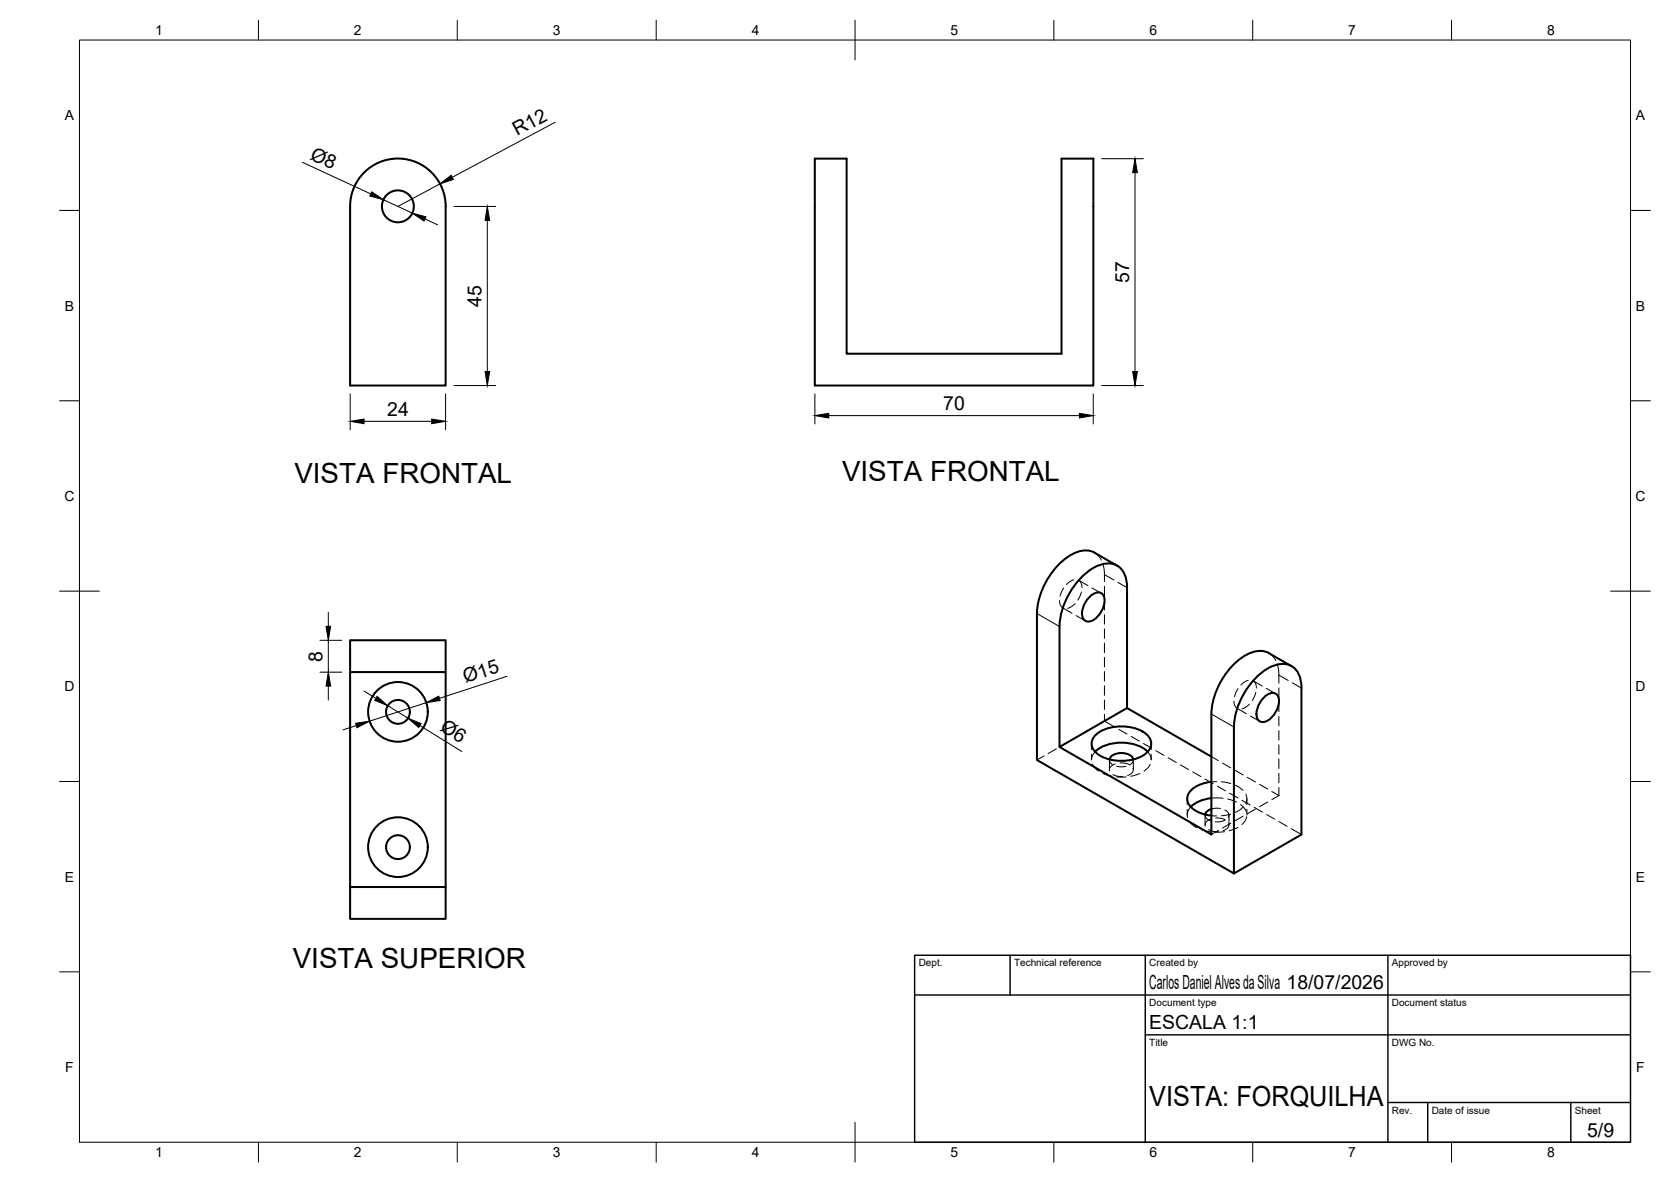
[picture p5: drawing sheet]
<svg xmlns="http://www.w3.org/2000/svg" width="420mm" height="297mm" viewBox="0 0 420 297" stroke-linecap="round" stroke-linejoin="round" font-family="sans-serif">
<!-- layer: Visible -->
<g fill="none" stroke="#000" stroke-width=".51">
<path d="M204.9 39.9h8v49h54v-49h8v57h-70zM91.6 43.4a12 12 0 0 1 13-2.6 12 12 0 0 1 7.5 11.1v45h-24.1v-45a12 12 0 0 1 3.6-8.5zM275.2 138.9l5.7 3.3M275.2 138.9a6.3 6.3 0 0 0-6.6 .9 18.9 18.9 0 0 0-7.9 14.4v36.8l49.6 28.5v-36.8a18.4 18.4 0 0 1 9.6-15.3 4.8 4.8 0 0 1 7.3 4.2v38.1l-16.9 9.8M271.8 145.2a10.2 10.2 0 0 1 7.4-3.6 4.7 4.7 0 0 1 4.1 4.8l.1 31.5-17 9.8v-30.3a19 19 0 0 1 5.4-12.2zM273.8 150.2a2.54 2.54 0 0 1 3.3-1 3.8 3.8 0 0 1-.2 4.5l-.4 .7a3.5 3.5 0 0 1-3.4 1.7 2.55 2.55 0 0 1-.8-3.3l.6-1.4zM88 168.9h24.1v54h-24.1zM88 168.9v-8h24.1v8M283.4 177.9l21.2 12.2M304.6 179.4v30.3l-38.2-22M317.7 175.4a2.54 2.54 0 0 1 3.3-.9 3.8 3.8 0 0 1-.2 4.5l-.5 .6a3.5 3.5 0 0 1-3.3 1.8 2.55 2.55 0 0 1-.9-3.4l.7-1.4zM324.7 167.4l-5.6-3.3a6.3 6.3 0 0 0-6.6 1 18.9 18.9 0 0 0-7.9 14.3"/>
<path d="M275.3 184.9a10.6 10.6 0 0 1 10.2-1.8 4.9 4.9 0 0 1 4 3.8 4.2 4.2 0 0 1-3.1 3.5 11.5 11.5 0 0 1-10.5-1 2.92 2.92 0 0 1-.6-4.5zM275.4 188.9a10.9 10.9 0 0 1 11.5-1.2l1.7 1.2M279 190.8a2.79 2.79 0 0 1 3-1.6 2.79 2.79 0 0 1 3 1.6M304.6 196.5a6.6 6.6 0 0 0-6 3.5 3.4 3.4 0 0 0 2 3.7 10 10 0 0 0 4 1.3M304.6 200.6a8.5 8.5 0 0 0-5.2 2.2M304.6 203.3l-.5 .2a1.7 1.7 0 0 0-1.1 1.2M88 222.9v8h24.1v-8"/>
<circle cx="100" cy="51.9" r="4"/>
<circle cx="100.1" cy="178.9" r="7.5"/>
<circle cx="100.1" cy="178.9" r="3"/>
<circle cx="100.1" cy="212.9" r="7.5"/>
<circle cx="100.1" cy="212.9" r="3"/>
</g>
<!-- layer: Hidden -->
<g fill="none" stroke="#000" stroke-width=".25">
<path d="M275.2 138.9l.9 .7 .8 1.2M266.4 150.9l.3 1.2 .7 .7M267.2 152.8l2.3 1.3M267.4 147.8l-.9 2M270 145.7l-1.2 .6-.7 .6M270.3 151.7l-1.1 .9-.7 .3M270.6 154.7l2.3 1.3M271.1 145.8l.7 .7 .3 1.2M271.2 145.8l2.3 1.4M271.9 148.8l-.9 2M274.6 147.8l2.3 1.3M277.4 141.9l.3 1.7v2.5"/>
<path d="M277.7 147.3v2.4M277.7 150.9v2.4M277.7 154.5v2.4M277.7 158v2.4M277.7 161.6v2.4M277.7 165.2v2.4M277.7 168.8v2.3M277.7 172.3v2.4M277.7 175.9v2.4M277.7 179.5v1.7M310.3 176.2l.2 1.2 .7 .7M311.1 178l2.3 1.4"/>
<path d="M311.3 173l-.9 2.1M313.9 171l-1.2 .5-.7 .7M314.2 176.9l-1.1 .9-.8 .3M314.4 179.9l2.3 1.4M315 171l.7 .7 .2 1.2M315.1 171.1l2.3 1.3M315.8 174l-.9 2.1M318.4 173l2.3 1.3M319.1 164.2l.9 .6 .8 1.2M321.2 167.1l.3 1.8 .1 2.8M321.6 172.9v2.4M321.6 176.5v2.3"/>
<path d="M262.5 190l-1.8 1M265.6 188.2l-2.1 1.2M268.7 186.4l-2.1 1.2M271.8 184.6l-2.1 1.2M274.4 186.9v1.4M274.4 189.5v1.5M274.7 192.1l.5 .8 1.1 .9M274.9 182.8l-2.1 1.2M275.4 188.9l-.7 .9-.2 1.1M277.3 194.4l2.3 .7M277.7 181.2l-1.8 1M277.7 181.2l2.6 1.5"/>
<path d="M279 190.8l.2 .9 .5 .4M279 191v2.4M279.8 194.7l.8 .3 1.7 .1M280.4 192a1.55 1.55 0 0 0-1.4 1.7M280.8 195.2h2.3M280.8 192.6l1.2 .1 1.1-.1M281.3 183.3l2.1 1.2M281.6 191.7l1.2 .1 1.3 .4M284.4 185.1l2.1 1.2M284.9 193.1a1.56 1.56 0 0 1-1.4 1.8M284.9 190.8v.6l-.7 .7M285 191v2.4"/>
<path d="M286.6 194.4l-2.3 .7M287.5 186.8l2.1 1.2M288.6 188.9l.6 .9 .3 1.1M289.2 192.1l-.5 .8-1.1 .9M289.5 186.9v1.4M289.5 189.5v1.5M290.6 188.6l2.1 1.2M293.7 190.4l2.1 1.2M296.8 192.2l2.1 1.2M299.9 194l2.1 1.2M303 195.8l2.1 1.2M304.6 190.1l1.8 1.1"/>
<path d="M305.9 196.4l-1.3 .1M306.1 197.6l2 1.1M307.1 196.5l2.4 .4M307.4 191.8l2.1 1.2M309.2 199.3l2.1 1.2M310.5 193.6l2.1 1.1M310.6 197.3l1 .6 .9 .7M313.2 199.6l.3 1.1-.3 1.2M313.6 195.3l2.1 1.2M316.7 197.1l2.1 1.2M319.8 198.9l1.8 1M321.6 199.9l-1.8 1"/>
<path d="M321.6 180v2.4M321.6 183.6v2.4M321.6 187.2v2.4M321.6 190.7v2.4M321.6 194.3v2.4M321.6 197.9v2M298.5 200.7v1.5M298.5 203.4v1.4M299.1 206.5l1 1 .8 .5M299.4 202.8l-.8 1.3v1.4M302 208.5l2.3 .5M303 204.8v2.5"/>
<path d="M303 204.7l.3 .8 1.1 .8M303.9 208.5l1.3 .4 1.1 .1M304.5 205.8a1.56 1.56 0 0 0-1.4 1.8M304.6 200.6h2.9M304.6 205h1.3M305.7 205.6h1.2l1.2 .5M306.4 208.7l-1.8 1M306.9 203.2l-1.4-.1-.9 .2M307.9 206.2l-.9 .3h-1.4M307.9 209l-2.4 .1M308 203.5a1.29 1.29 0 0 1 .8 1.9M308.7 200.8l2.2 .8"/>
<path d="M308.9 207a1.55 1.55 0 0 1-1.3 1.8M309 204.8v2.5M309.5 204.6l-2.4 .4M309.5 206.9l-2.1 1.2M311.3 207.9l-2.2 .9M312 202.2l1 1 .4 .9M312.3 201.1l2 1.2M312.5 202.9l-1.9 1.3M312.6 205.1l-2.1 1.2M313.5 205.2l-.4 1.1-.8 .9M313.5 200.7v1.5M313.5 203.4v1.4"/>
<path d="M315.4 202.9l2 1.2M315.7 203.3l-2.1 1.2M318.5 204.7l2 1.2M318.8 201.5l-2.1 1.2M321.6 206.5l2 1.2M324.7 208.2l2.5 1.5"/>
</g>
<!-- layer: Hidden Narrow -->
<path d="M277.7 144.4l2.3 1.3M281.1 146.3l2.3 1.4M321.6 169.7l2.3 1.3M324.9 171.6l2.3 1.3" fill="none" stroke="#000" stroke-width=".25"/>
<!-- layer: Visible Narrow -->
<path d="M260.7 154.2l5.7 3.2M304.6 179.4l5.7 3.3" fill="none" stroke="#000" stroke-width=".25"/>
<!-- layer: BORDER -->
<g fill="none" stroke="#000" stroke-width=".25">
<path d="M20 10.1h390v276.9h-390zM65 5.1v5M115 5.1v5M165 5.1v5M215 5.1v10M265 5.1v5M315 5.1v5M365 5.1v5M15 52.9h5M410 52.9h5M15 100.7h5M410 100.7h5"/>
<path d="M15 148.6h10M405 148.6h10M15 196.4h5M410 196.4h5M15 244.2h5M410 244.2h5M65 287v5M115 287v5M165 287v5M215 282.1v9.9M265 287v5M315 287v5"/>
<path d="M365 287v5"/>
</g>
<!-- layer: TITLEBLOCK -->
<path d="M230 240.1h180v46.9h-180zM230 250h180M254 240.1v9.9M288 240.1v46.9M349 240.1v46.9M288 260.1h122M349 277.1h61M359 277.1v9.9M395 277.1v9.9" fill="none" stroke="#000" stroke-width=".36"/>
<!-- layer: FD_Dimensions -->
<g fill="none" stroke="#000" stroke-width=".25">
<path d="M139.6 30.7l-25.9 13.9M277 39.9h10.5M76 40.8l17.2 7.9M96.4 50.2l7.3 3.4M106.8 55l3.2 1.5M110.6 46.2l-10.6 5.7M114.2 51.9h10.5M122.5 55.4v38M285.4 43.4v50M88.1 99v9M112 99v9M114.2 96.9h10.5"/>
<path d="M204.9 99v7.5M274.9 99v7.5M277 96.9h10.5M91.5 105.9h17M208.4 104.4h63M82.5 153.9v3.5M80.5 168.9h5.4M80.5 160.9h5.4M82.5 160.9v8M82.5 172.4v3.5M91.5 173.7l3 1.8M97.5 177.3l5.1 3.2"/>
<path d="M107.2 176.6l-14.3 4.6M127.5 170l-17 5.5M89.6 182.3l-3.3 1.1M105.6 182.3l10.5 6.6"/>
</g>
<g fill="#000" stroke="#000" stroke-width=".25">
<path d="M93.5 48.2l2.9 2-3.4-.9zM103.7 53.6l3.4 .9-.5 1zM110.6 46.2l2.8-2.1 .6 1zM122.5 51.9l.6 3.5h-1.1zM285.4 39.9l.6 3.5h-1.2zM122 93.4h1.1l-.6 3.5zM284.8 93.4h1.2l-.6 3.5zM88.1 105.9l3.4-.6v1.2zM108.5 105.3l3.5 .6-3.5 .6zM204.9 104.4l3.5-.5v1.1zM271.4 103.9l3.5 .5-3.5 .6zM82 157.4h1.1l-.6 3.5z"/>
<path d="M82.5 168.9l.6 3.5h-1.1zM94.8 175l2.7 2.3-3.3-1.3zM107.2 176.6l3.1-1.7 .4 1.2zM89.4 181.8l3.5-.6-3.1 1.7zM102.6 180.5l3.3 1.3-.6 1z"/>
</g>
<g font-size="7">
<text x="74" y="121.3">VISTA FRONTAL</text>
<text x="211.7" y="120.8">VISTA FRONTAL</text>
<text x="73.6" y="243.3">VISTA SUPERIOR</text>
<text x="289" y="278.1">VISTA: FORQUILHA</text>
</g>
<g font-size="4.9">
<text x="130" y="34.3" transform="rotate(-28 130 34.3)">R12</text>
<text x="77.7" y="39.9" transform="rotate(25 77.7 39.9)">Ø8</text>
<text x="283.9" y="71.1" transform="rotate(-90 283.9 71.1)">57</text>
<text x="121.1" y="77" transform="rotate(-90 121.1 77)">45</text>
<text x="97.4" y="104.5">24</text>
<text x="237.2" y="103">70</text>
<text x="81.1" y="166.3" transform="rotate(-90 81.1 166.3)">8</text>
<text x="117.1" y="171.7" transform="rotate(-18 117.1 171.7)">Ø15</text>
<text x="110.4" y="183.5" transform="rotate(32 110.4 183.5)">Ø6</text>
<text x="289" y="248.5">Carlos Daniel Alves da Silva 18/07/2026</text>
<text x="289" y="258.6">ESCALA 1:1</text>
<text x="399.1" y="285.7">5/9</text>
</g>
<g font-size="3.5">
<text x="39" y="8.8">1</text>
<text x="89" y="8.8">2</text>
<text x="139" y="8.8">3</text>
<text x="189" y="8.8">4</text>
<text x="239" y="8.8">5</text>
<text x="289" y="8.8">6</text>
<text x="339" y="8.8">7</text>
<text x="389" y="8.8">8</text>
<text x="16.3" y="30.2">A</text>
<text x="411.3" y="30.2">A</text>
<text x="16.3" y="78">B</text>
<text x="411.3" y="78">B</text>
<text x="16.2" y="125.9">C</text>
<text x="411.2" y="125.9">C</text>
<text x="16.2" y="173.7">D</text>
<text x="411.2" y="173.7">D</text>
<text x="16.3" y="221.6">E</text>
<text x="411.3" y="221.6">E</text>
<text x="16.4" y="269.4">F</text>
<text x="411.4" y="269.4">F</text>
<text x="39" y="290.8">1</text>
<text x="89" y="290.8">2</text>
<text x="139" y="290.8">3</text>
<text x="189" y="290.8">4</text>
<text x="239" y="290.8">5</text>
<text x="289" y="290.8">6</text>
<text x="339" y="290.8">7</text>
<text x="389" y="290.8">8</text>
</g>
<g font-size="2.5">
<text x="231" y="242.9">Dept.</text>
<text x="255" y="242.9">Technical reference</text>
<text x="289" y="242.9">Created by</text>
<text x="350" y="242.9">Approved by</text>
<text x="289" y="252.8">Document type</text>
<text x="350" y="252.8">Document status</text>
<text x="289" y="262.9">Title</text>
<text x="350" y="262.9">DWG No.</text>
<text x="350" y="279.9">Rev.</text>
<text x="360" y="279.9">Date of issue</text>
<text x="396" y="279.9">Sheet</text>
</g>
</svg>
